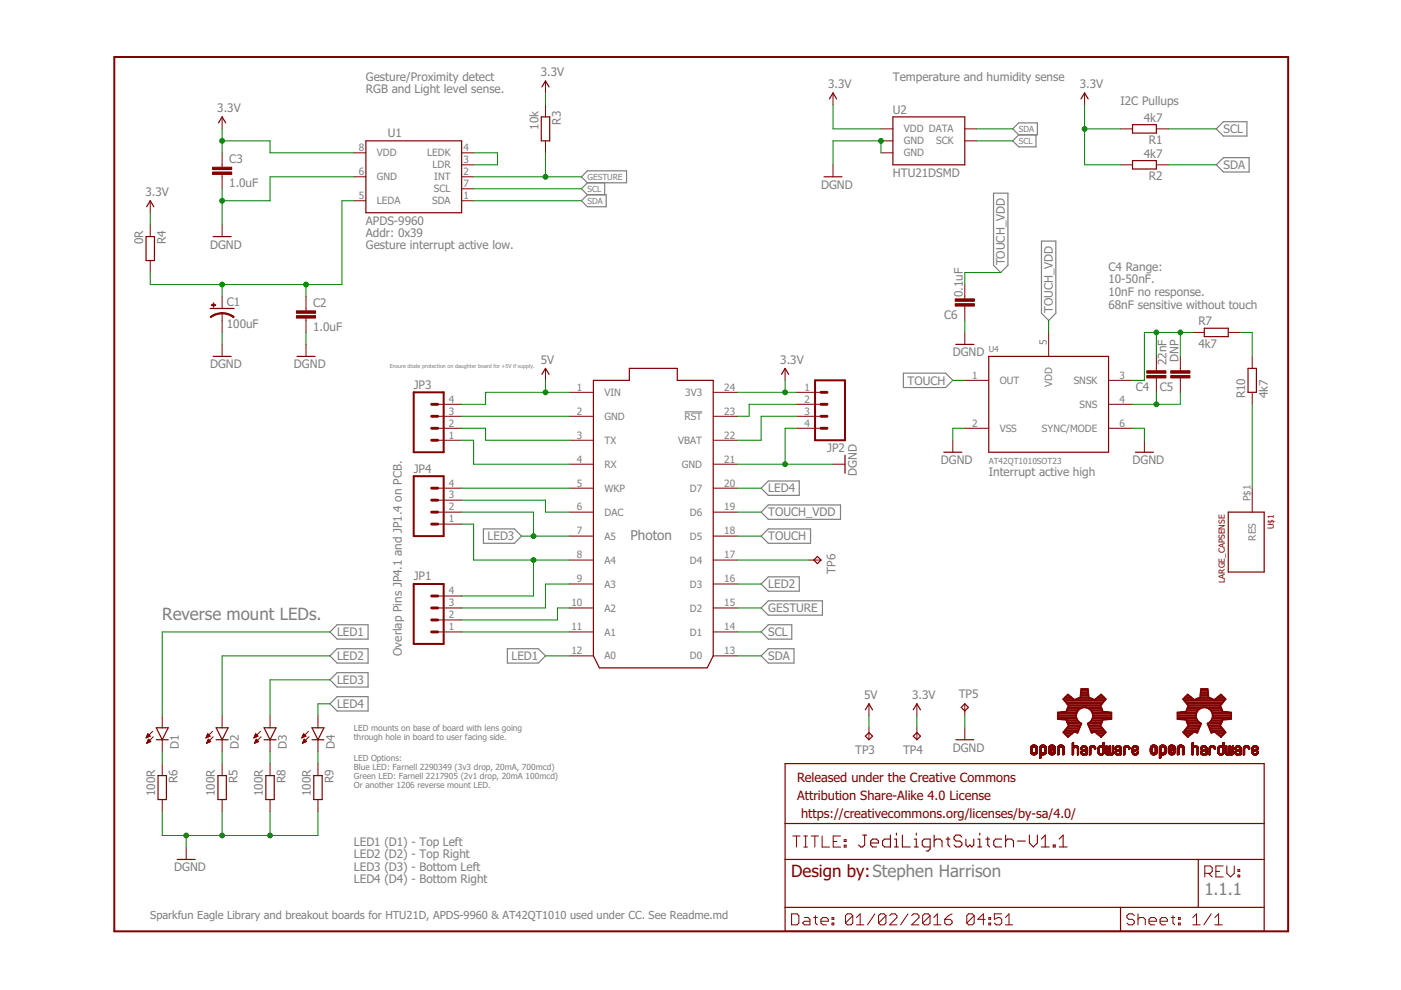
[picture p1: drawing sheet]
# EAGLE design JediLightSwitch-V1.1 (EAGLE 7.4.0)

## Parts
C1  100uF  100UF-10V-10%(TANT)  [EIA7343]
C2  1.0uF  C-EUC0805  [C0805]
C3  1.0uF  C-EUC0805  [C0805]
C4  22nF  C-EUC0805  [C0805]
C5  DNP  C-EUC0805  [C0805]
C6  0.1uF  C-EUC0805  [C0805]
D1  LED1206-BOTTOM  [LED-1206-BOTTOM]
D2  LED1206-BOTTOM  [LED-1206-BOTTOM]
D3  LED1206-BOTTOM  [LED-1206-BOTTOM]
D4  LED1206-BOTTOM  [LED-1206-BOTTOM]
FRAME2  FRAME-LETTER  [CREATIVE_COMMONS]
JP1  M04SMD_STRAIGHT_COMBO  [1X04_SMD_STRAIGHT_COMBO]
JP2  M04SMD_STRAIGHT_COMBO  [1X04_SMD_STRAIGHT_COMBO]
JP3  M04SMD_STRAIGHT_COMBO  [1X04_SMD_STRAIGHT_COMBO]
JP4  M04SMD_STRAIGHT_COMBO  [1X04_SMD_STRAIGHT_COMBO]
LOGO1  OSHW-LOGOM  [OSHW-LOGO-M]
LOGO2  OSHW-LOGOM  [OSHW-LOGO-M]
R1  4k7  R-EU_R0805  [R0805]
R2  4k7  R-EU_R0805  [R0805]
R3  10k  R-EU_R0805  [R0805]
R4  0R  R-EU_R0805  [R0805]
R5  100R  R-EU_R0805  [R0805]
R6  100R  R-EU_R0805  [R0805]
R7  4k7  R-EU_R0805  [R0805]
R8  100R  R-EU_R0805  [R0805]
R9  100R  R-EU_R0805  [R0805]
R10  4k7  R-EU_R0805  [R0805]
TP3  TPTP20R  [TP20R]
TP4  3v3  TPTP20R  [TP20R]
TP5  TPTP20R  [TP20R]
TP6  TPTP20R  [TP20R]
U1  APDS-9960  [APDS-9960]
U2  HTU21DSMD  [HTU21D]
U3  PHOTON_SMD  [PHOTON_SMD]
U4  AT42QT1010SOT23  [SOT23-6]
U$1  LARGE_CAPSENSE  [LARGE_CAPSENSE]

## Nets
3.3V: C3.1 JP2.1 R1.2 R2.2 R3.1 R4.1 TP4.TP U1.8(VDD) U2.VDD U3.24(3V3)
5V: JP3.4 TP3.TP U3.1(VIN)
GESTURE: R3.2 U1.2(INT) U3.15(D2)
GND: C1.C(-) C2.2 C3.2 C6.1 JP2.4 JP3.3 R5.2 R6.2 R8.2 R9.2 TP5.TP U1.6(GND) U2.7(GND) U2.GND U3.2(GND) U3.21(GND) U4.2(VSS) U4.6(SYNC/MODE) ; supply symbol labelled DGND
LED1: D1.A U3.12(A0)
LED2: D2.A U3.16(D3)
LED3: D3.A JP4.2 U3.7(A5)
LED4: D4.A U3.20(D7)
N$1: U1.3(LDR) U1.4(LEDK)
N$2: C1.A(+) C2.1 R4.2 U1.5(LEDA)
N$3: D2.C R5.1
N$4: D1.C R6.1
N$5: JP2.2 U3.23(!RST)
N$6: JP1.1 U3.11(A1)
N$7: JP2.3 U3.22(VBAT)
N$8: R7.2 R10.2
N$9: R10.1 U$1.P$1(RES)
N$10: JP4.4 U3.5(WKP)
N$11: JP1.2 U3.10(A2)
N$12: JP1.3 U3.9(A3)
N$13: JP1.4 JP4.1 U3.8(A4)
N$14: JP3.1 U3.4(RX)
N$15: JP3.2 U3.3(TX)
N$16: JP4.3 U3.6(DAC)
N$19: C4.2 C5.2 R7.1 U4.3(SNSK)
N$20: C4.1 C5.1 U4.4(SNS)
N$22: TP6.TP U3.17(D4)
N$30: D3.C R8.1
N$31: D4.C R9.1
SCL: R1.1 U1.7(SCL) U2.SCK U3.14(D1)
SDA: R2.1 U1.1(SDA) U2.DATA U3.13(D0)
TOUCH: U3.18(D5) U4.1(OUT)
TOUCH_VDD: C6.2 U3.19(D6) U4.5(VDD)
Unconnected: U3.25(EN) U3.26(!SETUP) U3.27(RGB_RED) U3.28(RGB_GREEN) U3.29(RGB_BLUE) U3.30(USB_D-) U3.31(USB_D+)

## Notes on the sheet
- Gesture/Proximity detect | Temperature and humidity sense
- RGB and Light level sense.
- I2C Pullups
- Addr: 0x39
- Gesture interrupt active low.
- C4 Range: 
  10-50nF. 
  10nF no response.
  68nF sensitive without touch
- Ensure diode protection on daughter board for +5V if supply.
- Interrupt active high
- Reverse mount LEDs.
- Overlap Pins JP4.1 and JP1.4 on PCB.
- LED mounts on base of board with lens going 
  through hole in board to user facing side.
- LED Options:
  Blue LED: Farnell 2290349 (3v3 drop, 20mA, 700mcd)
  Green LED: Farnell 2217905 (2v1 drop, 20mA 100mcd)
  Or another 1206 reverse mount LED.
- Stephen Harrison
- LED1 (D1) - Top Left
  LED2 (D2) - Top Right
  LED3 (D3) - Bottom Left
  LED4 (D4) - Bottom Right
- 1.1.1
- Sparkfun Eagle Library and breakout boards for HTU21D, APDS-9960 & AT42QT1010 used under CC. See Readme.md

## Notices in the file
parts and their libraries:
SparkFun-Sensors: Licensing: Creative Commons ShareAlike 4.0 International - https://creativecommons.org/licenses/by-sa/4.0
SparkFun-Aesthetics: Released under the Creative Commons Attribution Share-Alike 4.0 License
SparkFun-Aesthetics: https://creativecommons.org/licenses/by-sa/4.0
